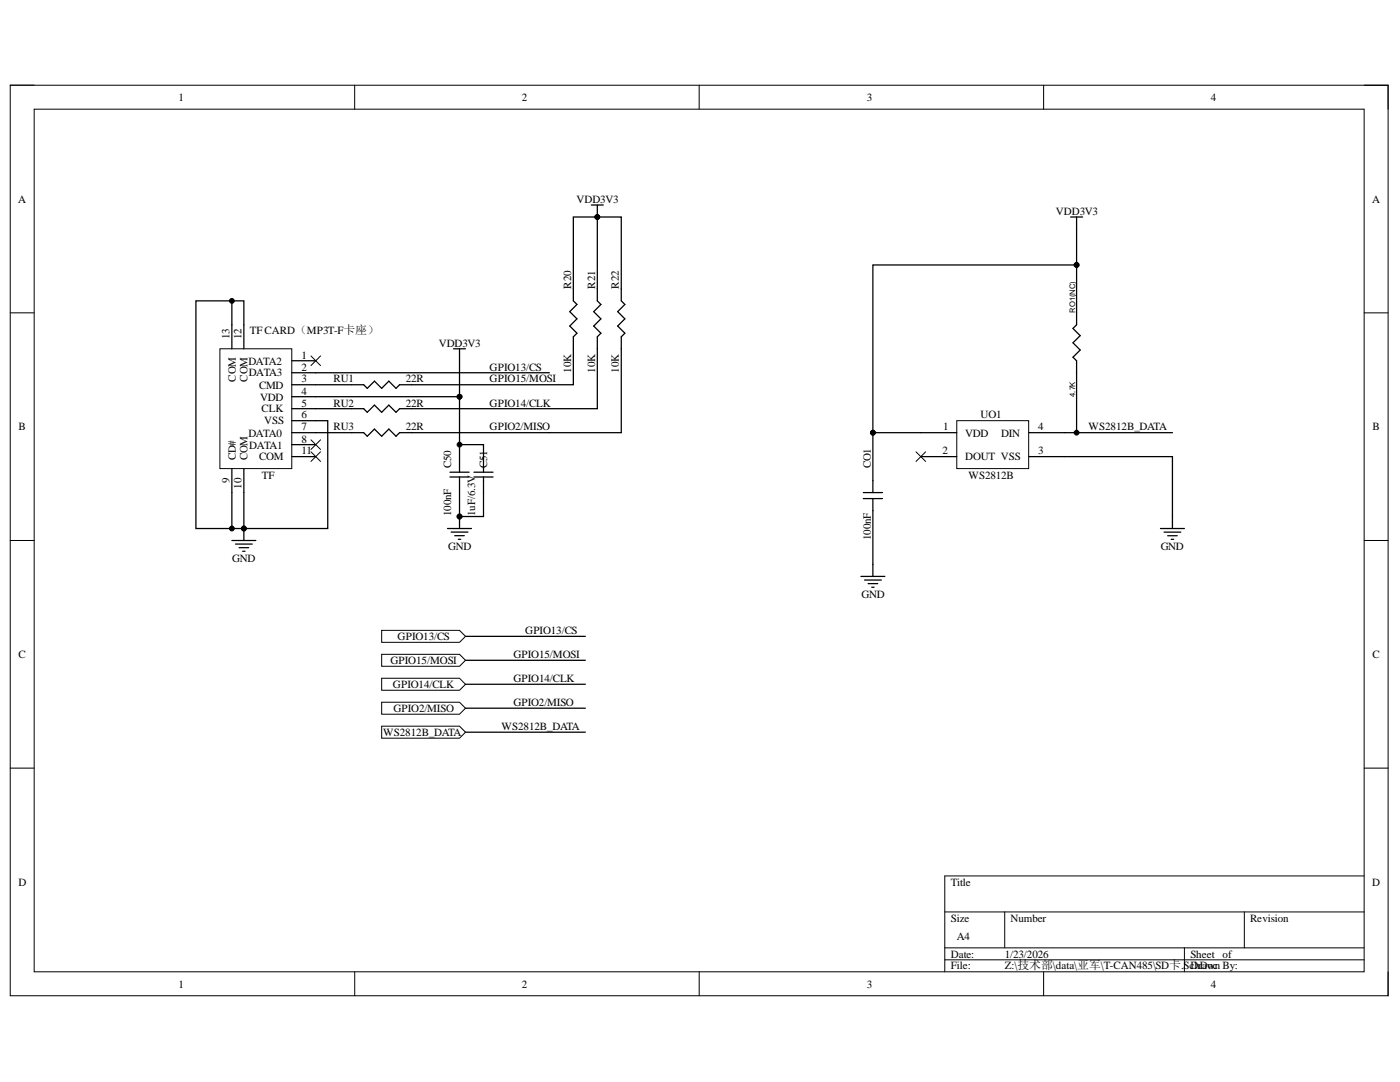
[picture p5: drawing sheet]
<svg xmlns="http://www.w3.org/2000/svg" width="279mm" height="216mm" viewBox="0 0 279 216" stroke-linecap="round" stroke-linejoin="round" font-family="sans-serif">
<path d="M2 17h275v181.7h-275z" fill="none" stroke="#000" stroke-width=".2"/>
<path d="M6.8 21.8h265.4v172.1h-265.4z" fill-rule="evenodd" fill="#fff"/>
<g fill="none" stroke="#000" stroke-width=".2">
<path d="M2 17h4.8M70.8 17v4.8M139.5 17v4.8M208.3 17v4.8M272.2 17h4.8v4.8M6.8 21.8h265.4v172.1h-265.4zM2 62.4h4.8M272.2 62.4h4.8M2 107.8h4.8M272.2 107.8h4.8M2 153.3h4.8M272.2 153.3h4.8"/>
<path d="M272.2 174.8h-83.6v19.1M70.8 193.9v4.8M139.5 193.9v4.8M188.6 182h83.6M188.6 189.1h83.6M188.6 191.5h83.6M200.5 182v7.1M208.3 193.9v4.8M236.4 189.1v4.8M248.3 182v7.1M277 193.9v4.8"/>
</g>
<path d="M114.4 57.6v2.4l.7 .8-1.4 1.4 1.4 1.4-1.4 1.5 1.4 1.4-.7 .7v2.4" fill="none" stroke="#000" stroke-width=".25"/>
<path d="M43.9 69.6h14.3v23.9h-14.3z" fill-rule="evenodd" fill="#fff"/>
<g fill="none" stroke="#000" stroke-width=".2">
<path d="M43.9 69.6h14.3v23.9h-14.3zM62.1 71l1.9 1.9M64 71l-1.9 1.9M62.1 90.2l1.9 1.9M62.1 87.8l1.9 1.9M64 90.2l-1.9 1.9M64 87.8l-1.9 1.9"/>
<circle cx="119.2" cy="43.3" r=".48"/>
<circle cx="46.3" cy="60" r=".48"/>
<circle cx="91.7" cy="79.2" r=".48"/>
<circle cx="91.7" cy="88.7" r=".48"/>
<circle cx="46.3" cy="105.5" r=".48"/>
<circle cx="48.7" cy="105.5" r=".48"/>
<circle cx="91.7" cy="103.1" r=".48"/>
</g>
<g fill="none" stroke="#000" stroke-width=".25">
<path d="M114.4 57.6v-14.3h9.6v16.7l.7 .8-1.4 1.4 1.4 1.4-1.4 1.5 1.4 1.4-.7 .7v19.1h-44.2l-.8 .7-1.4-1.4-1.4 1.4-1.5-1.4-1.4 1.4-.7-.7h-14.4M118 40.9h2.4M119.2 40.9v19.1l.7 .8-1.4 1.4 1.4 1.4-1.4 1.5 1.4 1.4-.7 .7v14.3h-39.4l-.8 .8-1.4-1.5-1.4 1.5-1.5-1.5-1.4 1.5-.7-.8h-14.4M46.3 60v9.6M48.7 69.6v-9.6h-9.6v45.5h26.3v-21.6h-7.2M58.2 79.2h33.5v15M58.2 72h4.8M58.2 74.4h51.4M90.5 69.6h2.4M91.7 69.6v9.6M114.4 69.6v7.2h-34.6l-.8 .7-1.4-1.4-1.4 1.4-1.5-1.4-1.4 1.4-.7-.7h-14.4M46.3 93.5v12"/>
<path d="M48.7 93.5v14.3M58.2 88.7h4.8M58.2 91.1h4.8M89.8 95.2h3.8M89.8 94.2h3.8M91.7 88.7h4.8v5.5M91.7 95.2v7.9h4.8v-7.9M94.6 95.2h3.8M94.6 94.2h3.8M46.3 107.8h4.8M47 108.6h3.3M47.7 109.3h1.9"/>
<path d="M48.4 110h.5M89.3 105.5h4.8M90 106.2h3.4M90.8 106.9h1.9M91.5 107.6h.4M91.7 103.1v2.4"/>
</g>
<g fill="#000">
<circle cx="119.2" cy="43.3" r=".48"/>
<circle cx="46.3" cy="60" r=".48"/>
<circle cx="91.7" cy="79.2" r=".48"/>
<circle cx="91.7" cy="88.7" r=".48"/>
<circle cx="46.3" cy="105.5" r=".48"/>
<circle cx="48.7" cy="105.5" r=".48"/>
<circle cx="91.7" cy="103.1" r=".48"/>
</g>
<path d="M190.9 83.9h14.4v9.6h-14.4z" fill-rule="evenodd" fill="#fff"/>
<g fill="none" stroke="#000" stroke-width=".2">
<path d="M182.8 90.2l1.9 1.9M184.7 90.2l-1.9 1.9M190.9 83.9h14.4v9.6h-14.4z"/>
<circle cx="214.9" cy="52.9" r=".48"/>
<circle cx="174.2" cy="86.3" r=".48"/>
<circle cx="214.9" cy="86.3" r=".48"/>
</g>
<g fill="none" stroke="#000" stroke-width=".25">
<path d="M213.7 43.3h2.3M214.9 43.3v9.6M172.3 98.3h3.8M172.3 99.5h3.8M174.2 86.3v12M174.2 99.5v15.5M183.8 91.1h7.1M190.9 86.3h-16.7v-33.4h40.7v11.9l-.8 .7 1.5 1.5-1.5 1.4 1.5 1.4-1.5 1.5 .8 .7v14.3M205.3 91.1h28.7v14.4M205.3 86.3h28.7M171.8 115h4.8M172.5 115.7h3.4"/>
<path d="M173.3 116.5h1.9M174 117.2h.4M231.6 105.5h4.8M232.3 106.2h3.4M233 106.9h1.9M233.8 107.6h.4"/>
</g>
<g fill="#000">
<circle cx="214.9" cy="52.9" r=".48"/>
<circle cx="174.2" cy="86.3" r=".48"/>
<circle cx="214.9" cy="86.3" r=".48"/>
</g>
<path d="M76.2 125.8h15.5l1.2 1.2-1.2 1.2h-15.5z" fill-rule="evenodd" fill="#fff"/>
<path d="M76.2 125.8h15.5l1.2 1.2-1.2 1.2h-15.5z" fill="none" stroke="#000" stroke-width=".2"/>
<path d="M76.2 130.6h15.5l1.2 1.2-1.2 1.1h-15.5z" fill-rule="evenodd" fill="#fff"/>
<path d="M76.2 130.6h15.5l1.2 1.2-1.2 1.1h-15.5z" fill="none" stroke="#000" stroke-width=".2"/>
<path d="M76.2 135.3h15.5l1.2 1.2-1.2 1.2h-15.5z" fill-rule="evenodd" fill="#fff"/>
<path d="M76.2 135.3h15.5l1.2 1.2-1.2 1.2h-15.5z" fill="none" stroke="#000" stroke-width=".2"/>
<path d="M76.2 140.1h15.5l1.2 1.2-1.2 1.2h-15.5z" fill-rule="evenodd" fill="#fff"/>
<path d="M76.2 140.1h15.5l1.2 1.2-1.2 1.2h-15.5z" fill="none" stroke="#000" stroke-width=".2"/>
<path d="M76.2 144.9h15.5l1.2 1.2-1.2 1.2h-15.5z" fill-rule="evenodd" fill="#fff"/>
<path d="M76.2 144.9h15.5l1.2 1.2-1.2 1.2h-15.5z" fill="none" stroke="#000" stroke-width=".2"/>
<path d="M92.9 127h23.9M92.9 131.8h23.9M92.9 136.5h23.9M92.9 141.3h23.9M92.9 146.1h23.9" fill="none" stroke="#000" stroke-width=".25"/>
<g font-size="2.2">
<text x="35.6" y="20.1">1</text>
<text x="104.1" y="20.1">2</text>
<text x="173" y="20.1">3</text>
<text x="241.6" y="20.1">4</text>
<text x="3.6" y="40.4">A</text>
<text x="115.1" y="40.4">VDD3V3</text>
<text x="273.9" y="40.4">A</text>
<text x="210.7" y="42.9">VDD3V3</text>
<text x="114" y="57.6" transform="rotate(-90 114 57.6)">R20</text>
<text x="118.8" y="57.6" transform="rotate(-90 118.8 57.6)">R21</text>
<text x="123.5" y="57.6" transform="rotate(-90 123.5 57.6)">R22</text>
<text x="45.8" y="67.7" transform="rotate(-90 45.8 67.7)">13</text>
<text x="48.2" y="67.7" transform="rotate(-90 48.2 67.7)">12</text>
<text x="49.8" y="66.7">TF CARD（MP3T-F卡座）</text>
<text x="60.2" y="71.6">1</text>
<text x="87.6" y="69.2">VDD3V3</text>
<text x="47" y="76.1" transform="rotate(-90 47 76.1)">COM</text>
<text x="49.4" y="76.1" transform="rotate(-90 49.4 76.1)">COM</text>
<text x="49.6" y="72.7">DATA2</text>
<text x="49.7" y="75.1">DATA3</text>
<text x="51.7" y="77.6">CMD</text>
<text x="60.2" y="73.9">2</text>
<text x="60.2" y="76.3">3</text>
<text x="66.6" y="76.3">RU1</text>
<text x="81" y="76.3">22R</text>
<text x="97.7" y="76.3">GPIO15/MOSI</text>
<text x="97.7" y="73.9">GPIO13/CS</text>
<text x="114" y="74.4" transform="rotate(-90 114 74.4)">10K</text>
<text x="118.8" y="74.4" transform="rotate(-90 118.8 74.4)">10K</text>
<text x="123.5" y="74.4" transform="rotate(-90 123.5 74.4)">10K</text>
<text x="51.9" y="79.9">VDD</text>
<text x="52.2" y="82.3">CLK</text>
<text x="60.2" y="78.8">4</text>
<text x="60.2" y="81.1">5</text>
<text x="60.2" y="83.5">6</text>
<text x="66.6" y="81.1">RU2</text>
<text x="81" y="81.1">22R</text>
<text x="97.7" y="81.1">GPIO14/CLK</text>
<text x="195.7" y="83.5">UO1</text>
<text x="3.7" y="85.9">B</text>
<text x="49.6" y="87.1">DATA0</text>
<text x="49.7" y="89.5">DATA1</text>
<text x="52.7" y="84.7">VSS</text>
<text x="60.2" y="85.9">7</text>
<text x="60.2" y="88.3">8</text>
<text x="66.6" y="85.9">RU3</text>
<text x="81" y="85.9">22R</text>
<text x="97.7" y="85.9">GPIO2/MISO</text>
<text x="188.2" y="85.9">1</text>
<text x="192.6" y="87.1">VDD</text>
<text x="199.8" y="87.1">DIN</text>
<text x="207.2" y="85.9">4</text>
<text x="217.3" y="85.9">WS2812B_DATA</text>
<text x="273.9" y="85.9">B</text>
<text x="47" y="91.9" transform="rotate(-90 47 91.9)">CD#</text>
<text x="49.4" y="91.9" transform="rotate(-90 49.4 91.9)">COM</text>
<text x="51.7" y="91.9">COM</text>
<text x="52.3" y="95.5">TF</text>
<text x="60.2" y="90.7">11</text>
<text x="90" y="93.5" transform="rotate(-90 90 93.5)">C50</text>
<text x="97.2" y="93.5" transform="rotate(-90 97.2 93.5)">C51</text>
<text x="173.8" y="93.5" transform="rotate(-90 173.8 93.5)">CO1</text>
<text x="188.1" y="90.7">2</text>
<text x="192.6" y="91.9">DOUT VSS</text>
<text x="193.3" y="95.5">WS2812B</text>
<text x="207.2" y="90.7">3</text>
<text x="45.8" y="96.4" transform="rotate(-90 45.8 96.4)">9</text>
<text x="48.2" y="97.5" transform="rotate(-90 48.2 97.5)">10</text>
<text x="90" y="103" transform="rotate(-90 90 103)">100nF</text>
<text x="94.8" y="103" transform="rotate(-90 94.8 103)">1uF/6.3V</text>
<text x="173.8" y="107.8" transform="rotate(-90 173.8 107.8)">100nF</text>
<text x="46.4" y="112.2">GND</text>
<text x="89.4" y="109.8">GND</text>
<text x="231.6" y="109.8">GND</text>
<text x="171.9" y="119.4">GND</text>
<text x="3.7" y="131.4">C</text>
<text x="79.4" y="127.7">GPIO13/CS</text>
<text x="102.5" y="131.4">GPIO15/MOSI</text>
<text x="104.8" y="126.5">GPIO13/CS</text>
<text x="273.9" y="131.4">C</text>
<text x="77.9" y="132.5">GPIO15/MOSI</text>
<text x="78.4" y="137.3">GPIO14/CLK</text>
<text x="102.5" y="136.1">GPIO14/CLK</text>
<text x="78.5" y="142.1">GPIO2/MISO</text>
<text x="102.5" y="140.9">GPIO2/MISO</text>
<text x="76.5" y="146.8">WS2812B_DATA</text>
<text x="100.1" y="145.7">WS2812B_DATA</text>
<text x="3.7" y="176.8">D</text>
<text x="189.8" y="176.8">Title</text>
<text x="273.9" y="176.8">D</text>
<text x="189.8" y="183.9">Size</text>
<text x="201.7" y="183.9">Number</text>
<text x="249.5" y="183.9">Revision</text>
<text x="189.8" y="191.1">Date:</text>
<text x="190.9" y="187.5">A4</text>
<text x="200.5" y="191.1">1/23/2026</text>
<text x="237.6" y="191.1">Sheet of</text>
<text x="35.6" y="197.1">1</text>
<text x="104.1" y="197.1">2</text>
<text x="173" y="197.1">3</text>
<text x="189.8" y="193.4">File:</text>
<text x="200.5" y="193.4">Z:\技术部\data\亚军\T-CAN485\SD卡.ScDrawn By:</text>
<text x="238.4" y="193.4">hDoc</text>
<text x="241.6" y="197.1">4</text>
</g>
<g font-size="1.5">
<text x="214.5" y="62.4" transform="rotate(-90 214.5 62.4)">RO1(NC)</text>
<text x="214.5" y="79.2" transform="rotate(-90 214.5 79.2)">4.7K</text>
</g>
</svg>
